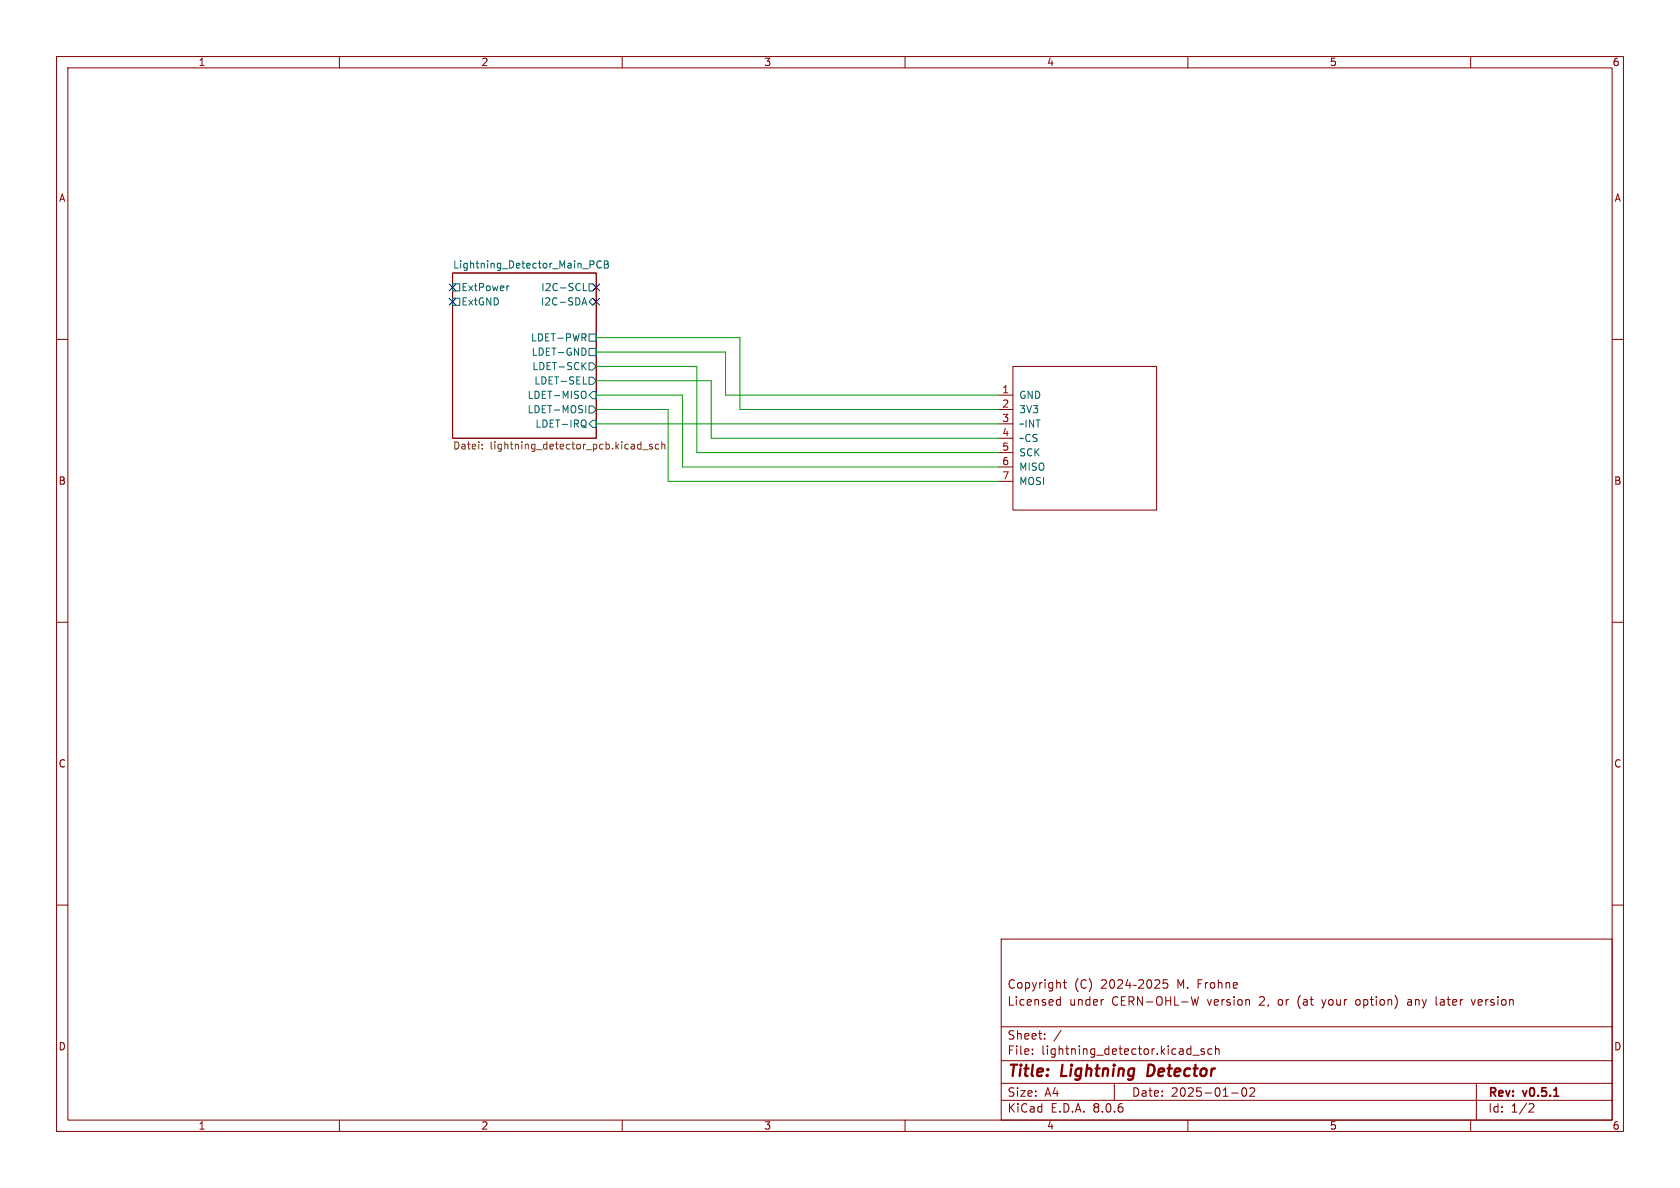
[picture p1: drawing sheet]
<svg xmlns="http://www.w3.org/2000/svg" width="297mm" height="210mm" viewBox="0 0 297 210" stroke-linecap="round" stroke-linejoin="round" font-family="sans-serif">
<g fill="none" stroke="#840000" stroke-width=".18">
<path d="M10 10h277v190h-277zM12 12h273v186h-273zM60 10v2M110 10v2M160 10v2M210 10v2M260 10v2M10 60h2M80 48.3h25.4v29.2h-25.4zM285 60h2M176.5 69.9h2.6M176.5 72.4h2.6"/>
<path d="M176.5 74.9h2.6M176.5 77.5h2.6M179.1 64.8h25.4v25.4h-25.4zM176.5 80h2.6M176.5 82.6h2.6M176.5 85.1h2.6M10 110h2M285 110h2M10 160h2M285 160h2M177 166h108v32h-108zM186.9 177.6h.6"/>
<path d="M186.9 176.8h.6M187.5 176.2v1.5M188 173.7h.5M188.2 173.2v1.3l.3 .2M194.7 173.3l.6-.1 .2 .1 .1 .3-.9 1.1h.9M195 176.7h.1M196.3 173.3l.2-.1a.81 .81 0 0 1 .6 .6 .81 .81 0 0 1-.3 .8l-.1 .1a.81 .81 0 0 1-.4-1.4zM197.6 173.3l.6-.1 .2 .1 .1 .3-1 1.1h1M199.4 173.1l-.4 1.1h1M199.7 173.7v1M200.3 174.2h.6M201.3 173.3l.6-.1 .2 .1 .1 .3-1 1.1h1"/>
<path d="M202.9 173.3l.2-.1a.81 .81 0 0 1 .6 .6 .81 .81 0 0 1-.3 .8l-.2 .1a.81 .81 0 0 1-.3-1.4zM204.2 173.3l.5-.1 .3 .1v.3l-.9 1.1h.9M206.4 173.2h-.7l-.1 .7 .2-.1h.5l.2 .3-.1 .5-.2 .1-.6-.1M210.6 176.2l.4 1.5 .2-1.1 .3 1.1 .4-1.5M211.8 173.9h.5M212.5 173.2h-.7v1.5M213.1 173.7v1M213.5 173.7l-.3 .1-.1 .2M214 173.8l.2-.1 .5 .1v.6l-.1 .2-.4 .1-.2-.1zM215.4 173.8l.2-.1 .4 .1v.9M215.4 173.2v1.5M216.7 173.8l.3-.1 .3 .1 .1 .9"/>
<path d="M216.7 173.7v1M218 174.2l.7-.1v-.3l-.5-.1-.2 .2 .1 .7h.6M233.7 176.7l.3 1M233.8 178.1l-.1 .1M240 176.7l-.3 .3v.4l.3 .3M249.3 176.7l-.4 .1M249.4 177.1h-.4a.29 .29 0 0 0-.2 .3 .29 .29 0 0 0 .2 .3h.4M253.9 177.5l.2 .2M260.1 176.7l.4 1 .3-1M60 198v2M110 198v2M160 198v2"/>
<path d="M177 194.5h108M177 191.5h108M177 187.5h108M177 181.5h108M182.5 186.3v.1M182.5 185.5v.1M184.7 183.6v.1M184.7 182.8v.1M187.6 182.1l-1.3 2M197 191.5v3M210 198v2M210.9 186.5h1.1"/>
<path d="M212.9 185.5l-.4-.1-.2 .2 .1 .2 .5 .2v.3h-.6M214.2 185.5l-.4-.1-.3 .3v.4l.2 .2h.5M214.9 185.5l.2-.1 .4 .1v.9M214.9 184.9v1.5M217.7 193.2h1.2M219.7 192.4l.2-.1a.81 .81 0 0 1 .6 .6 .81 .81 0 0 1-.3 .8l-.2 .1a.81 .81 0 0 1-.3-1.4zM221 192.4l.5-.1 .2 .1 .1 .3-.9 1.1h.9M260 198v2M261 191.5v6.5M270.5 195.1l.5 .1 .2 .3-1 1.1h1"/>
</g>
<path d="M274.7 193.8h.9" fill="none" stroke="#840000" stroke-width=".3"/>
<path d="M203.1 188.2l-.3 2h.5" fill="none" stroke="#840000" stroke-width=".4"/>
<g fill="none" stroke="#006464" stroke-width=".18">
<path d="M80 50.2h1.3v1.2h-1.3zM80 52.7h1.3v1.3h-1.3zM90 50.5l-.4 .3M102.9 53.9l.4-1.3 .4 1.3M103 53.6h.6M103.1 50.1v1.3h.6M103.2 59.7l.4 .6M103.5 59.1v.4M104.1 53.3l.7-.6 .6 .6-.6 .7zM104.1 50.2h.7l.6 .6-.6 .6h-.7zM104.1 59.1h1.3v1.2h-1.3zM104.8 46.1l.2 .3v.3l-.2 .1"/>
<path d="M106.3 46.2a.6 .6 0 0 0-.8 .5 .6 .6 0 0 0 .6 .7l.2-.1M106.8 46.1h.5l.2 .3-.2 .3 .2 .1 .1 .3-.3 .3h-.5zM106.8 46.7h.5M103.1 64.6l.5 .7M103.1 67.9h.6M103.2 75.3l.5 .3M103.3 69.2h.1a.81 .81 0 0 1-.1 1.2M103.3 74.2l.1 .1a.81 .81 0 0 1-.1 1.2M103.4 61.6l.2 .5-.2 .6M103.5 71.7v1.3M103.6 64.1l-.7 .7M104.1 71.8h.7l.6 .6-.6 .6h-.7z"/>
<path d="M104.1 61.6h1.3v1.3h-1.3zM104.1 64.1h.7l.6 .7-.6 .6h-.7zM104.1 66.7h.7l.6 .6-.6 .6h-.7zM104.8 69.2h.6v1.3h-.6l-.7-.6zM104.8 74.3h.6v1.3h-.6l-.7-.7z"/>
</g>
<path d="M85.3 79.3v.1M85.3 78.6v.1M113.2 78.5l.1 .1M113.3 78.1v1.3M113.3 79.3l-.1 .1M113.6 79.5h1M115.3 78.6l-.3-.1-.2 .2 .1 .2 .4 .1v.3h-.5M116.5 78.6l-.4-.1-.2 .3 .1 .5h.5M117 78.7l.2-.2 .3 .1v.8M117 78.1v1.3" fill="none" stroke="#725600" stroke-width=".18"/>
<path d="M105.4 59.7h25.4v12.7h45.7M105.4 72.4h12.7v12.7h58.4M105.4 67.3h20.3v10.2h50.8M105.4 69.9h15.2v12.7h55.9M105.4 62.2h22.9v7.7h48.2M105.4 64.8h17.8v15.2h53.3M105.4 74.9h71.1" fill="none" stroke="#009600" stroke-width=".18"/>
<path d="M79.4 52.7l1.2 1.2M79.4 50.2l1.2 1.2M80.6 52.7l-1.2 1.2M80.6 50.2l-1.2 1.2M104.8 50.2l1.2 1.2M104.8 52.7l1.2 1.2M106 50.2l-1.2 1.2M106 52.7l-1.2 1.2" fill="none" stroke="#000084" stroke-width=".18"/>
<g font-size="2.8" fill="#840000">
<text x="178" y="190.9">Title:</text>
<text x="187.7" y="190.9">Lightning</text>
<text x="203.7" y="190.9">Detector</text>
</g>
<g font-size="2.1" fill="#840000">
<text x="178" y="178">Licensed</text>
<text x="178" y="175">Copyright</text>
<text x="189" y="178">under</text>
<text x="189.9" y="175">(C)</text>
<text x="196.6" y="178">CERN-OHL-W</text>
<text x="208.3" y="175">M.</text>
<text x="213.6" y="178">version</text>
<text x="222.9" y="178">2,</text>
<text x="226.4" y="178">or</text>
<text x="229.9" y="178">(at</text>
<text x="234.5" y="178">your</text>
<text x="240.5" y="178">option)</text>
<text x="249.8" y="178">any</text>
<text x="255" y="178">later</text>
<text x="261.5" y="178">version</text>
<text x="178" y="184">Sheet:</text>
<text x="178" y="186.7">File:</text>
<text x="184.1" y="186.7">lightning_detector.kicad_sch</text>
<text x="178" y="196.9">KiCad</text>
<text x="178" y="194.1">Size:</text>
<text x="184.7" y="194.1">A4</text>
<text x="185.7" y="196.9">E.D.A.</text>
<text x="193.3" y="196.9">8.0.6</text>
<text x="200" y="194.1">Date:</text>
<text x="207" y="194.1">2025-01-02</text>
<text x="263" y="194.3">Rev:</text>
<text x="263" y="196.9">Id:</text>
<text x="267.1" y="196.9">1/2</text>
<text x="269.4" y="194.3">v0.5.1</text>
</g>
<g font-size="1.8" fill="#840000">
<text x="35" y="11.9">1</text>
<text x="85" y="11.9">2</text>
<text x="135" y="11.9">3</text>
<text x="185" y="11.9">4</text>
<text x="235" y="11.9">5</text>
<text x="285" y="11.9">6</text>
<text x="10.3" y="35.9">A</text>
<text x="285.3" y="35.9">A</text>
<text x="10.3" y="85.9">B</text>
<text x="285.3" y="85.9">B</text>
<text x="10.3" y="135.9">C</text>
<text x="285.3" y="135.9">C</text>
<text x="10.3" y="185.9">D</text>
<text x="285.3" y="185.9">D</text>
<text x="35" y="199.9">1</text>
<text x="85" y="199.9">2</text>
<text x="135" y="199.9">3</text>
<text x="185" y="199.9">4</text>
<text x="235" y="199.9">5</text>
<text x="285" y="199.9">6</text>
</g>
<g font-size="1.8" fill="#006464">
<text x="80" y="47.5">Lightning_Detector_Main_PCB</text>
<text x="81.5" y="51.7">ExtPower</text>
<text x="95.6" y="51.7">I2C-SCL</text>
<text x="81.5" y="54.2">ExtGND</text>
<text x="95.5" y="54.2">I2C-SDA</text>
<text x="93.8" y="60.6">LDET-PWR</text>
<text x="93.9" y="63.1">LDET-GND</text>
<text x="94" y="65.6">LDET-SCK</text>
<text x="93.2" y="70.7">LDET-MISO</text>
<text x="94.4" y="68.2">LDET-SEL</text>
<text x="180.1" y="70.7">GND</text>
<text x="93.2" y="73.3">LDET-MOSI</text>
<text x="94.6" y="75.8">LDET-IRQ</text>
<text x="180.1" y="73.3">3V3</text>
<text x="180.1" y="75.8">~INT</text>
<text x="180.1" y="78.3">~CS</text>
<text x="180.1" y="80.9">SCK</text>
<text x="180.1" y="83.4">MISO</text>
<text x="180.1" y="86">MOSI</text>
</g>
<g font-size="1.8" fill="#a90000">
<text x="177.1" y="69.6">1</text>
<text x="177.1" y="72.1">2</text>
<text x="177.1" y="74.7">3</text>
<text x="177.1" y="77.2">4</text>
<text x="177.1" y="79.8">5</text>
<text x="177.1" y="82.3">6</text>
<text x="177.1" y="84.8">7</text>
</g>
<g font-size="1.8" fill="#725600">
<text x="80" y="79.8">Datei:</text>
<text x="86.6" y="79.8">lightning_detector_pcb.kicad_sch</text>
</g>
</svg>
